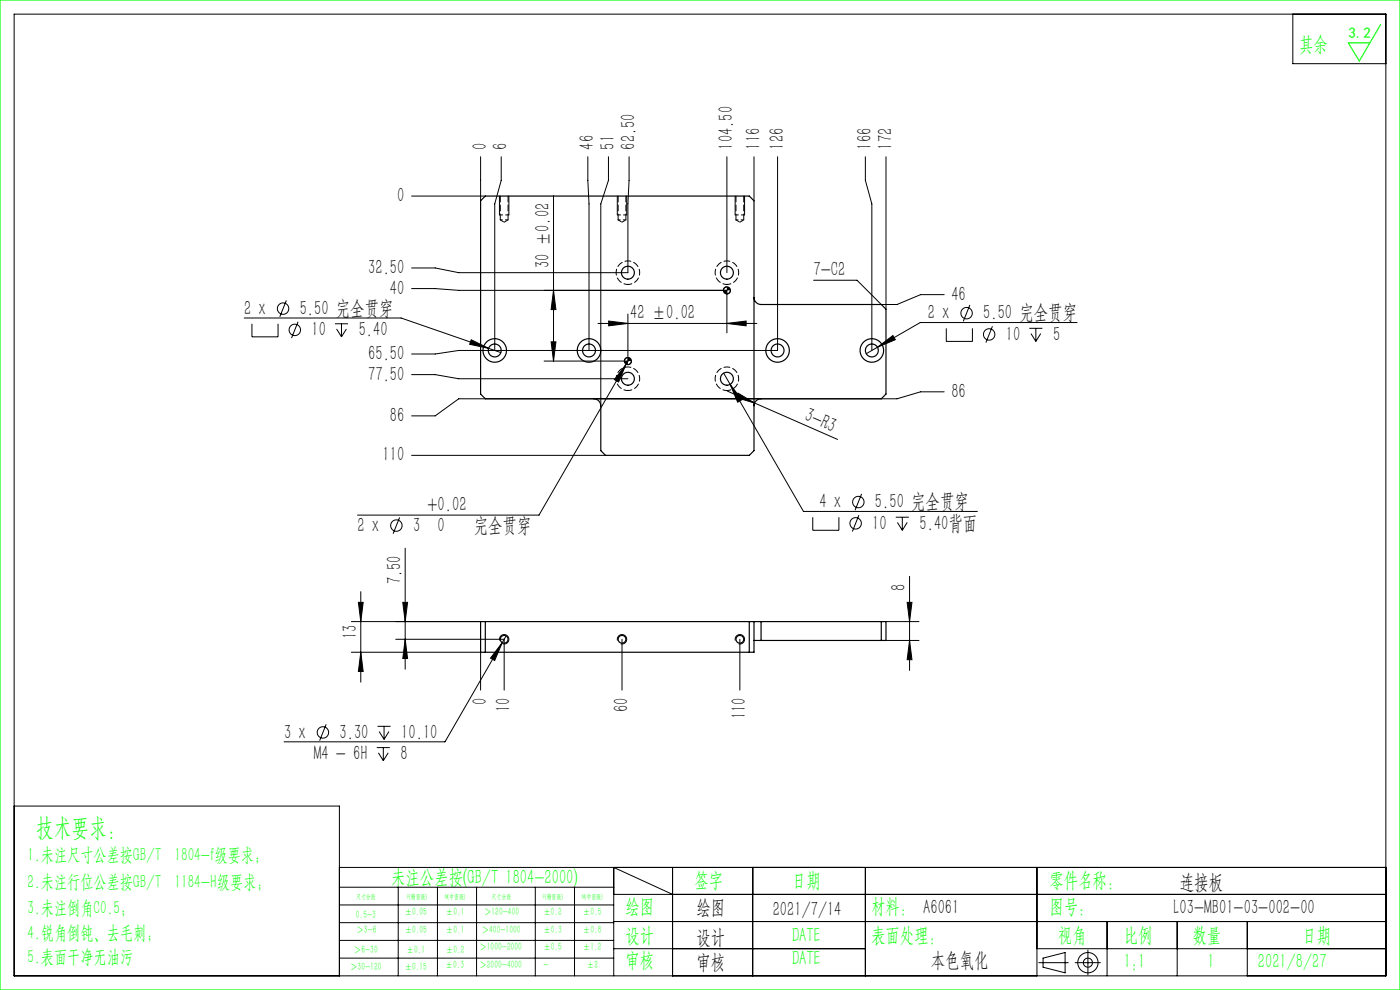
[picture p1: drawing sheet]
<svg xmlns="http://www.w3.org/2000/svg" width="297mm" height="210mm" viewBox="0 0 297 210" stroke-linecap="round" stroke-linejoin="round" font-family="sans-serif">
<g fill="none" stroke="#000" stroke-width=".21">
<path d="M3 3h291v204h-291zM274.3 3v10.5h19.7M102 33.3v9.3M106.3 33.3v5l-1.3 5v31M124.7 33.3v5l.3 5v31M129.1 33.3v5l-1.6 5v42.8M133.5 33.3v5l-.3 5v14.5h-35.9l-5-1h-5M154.2 33.3v24.5M160 33.3v9.3M165 33.3v41h-67.7l-5 .8h-5M183.6 33.3v5l1.4 5v31M188 33.3v32.3"/>
<path d="M87.3 41.6h15.7M106 41.6v4M108 41.6v4M117.4 41.5v35.1M131 41.6v4M133 41.6v4M156 41.6v4M158 41.6v4M172.6 59.4h9.2l5.2 5.2h3.3l5-2.1h5M51.8 67.5h33.3l21.2 7.3M53.4 68.7v2.8h5.6v-2.8M60.7 63.7l-1.3 3.5"/>
<path d="M63.2 68.2l-1.4 3.5M71.1 68.7h2.7M71.4 69.8l1 1.7M72.4 68.7v2.8M73.5 69.8l-1.1 1.7M87.3 61.2h5l5 .4h56.9v9M87.3 79.5h5l5 .8h35.9M100 72.1l3.7 1.8-4.1-.9zM116.9 72.5h1l-.5 4.1zM117.4 61.6l.5 4.1h-1zM126.9 68.6h33.7M129.1 68.1l4.1 .5-4.1 .5z"/>
<path d="M132.8 77.2l-1.6 3.8-.8-.5zM132.8 77.2l-18.5 32.1h-38.5M133.2 66.6v10h-17.8M133.2 75.8a.75 .75 0 0 0-.7 .8M133.6 75.9l-.8 1.3M134 76.6a.75 .75 0 0 1-.8 .7M153.5 79.2l17 29.3h36.8M154.2 68.6l4.1-.5v1zM154.2 60.8a.75 .75 0 0 0-.7 .8M155 61.6a.75 .75 0 0 1-.8 .7M186.1 73.7l3.3-2.5 .5 .9zM200.7 69.6v2.8h5.6v-2.8"/>
<path d="M205.7 64.7l-1.3 3.5M210.5 69.2l-1.3 3.5M218.4 69.6h2.7M218.7 70.8l1 1.6M219.7 69.6v2.8M220.8 70.8l-1.1 1.6M228.5 68.4h-33.3l-11.4 6.6M87.3 96.6h41.2M154.3 82.9l5.8 2.6M154.9 81.5l2.5 3.3-.9 .5zM156.5 83.4l3.6 2.1-4-1.2zM160.1 85.5l17.6 7.7"/>
<path d="M200.3 83.1h-5l-5 1.5h-93l-5 3.6h-5M84.8 109.8l-1.4 3.4M86 116.3v25.7M172.4 109.7v2.8h5.6v-2.8M182.2 109.3l-1.4 3.4M182.8 104.8l-1.4 3.4M190 109.7h2.8M190.4 110.8l1 1.7M191.4 109.7v2.8M192.5 110.8l-1.1 1.7M74.5 138.4h27.5v8M74.5 131.9h27.5"/>
<path d="M76 127.8h1l-.5 4.1zM76.5 125.5v19.2M76.5 138.4l.5 4h-1zM84 135.6h23v10.8M85.4 127.8h1.1l-.5 4.1zM86 135.6l.5 4.1h-1.1zM106 135.9a1 1 0 0 1 .9-1.3 1 1 0 0 1 1.1 1.1 1 1 0 0 1-1.3 .9M106.5 136.3l-1.6 3.8-.8-.5zM107.4 134.9l-13 22.5h-34.1M131 135.9a1 1 0 0 1 .9-1.3 1 1 0 0 1 1.1 1.1 1 1 0 0 1-1.3 .9M132 135.6v10.8M156 135.9a1 1 0 0 1 .9-1.3 1 1 0 0 1 1.1 1.1 1 1 0 0 1-1.3 .9"/>
<path d="M157 135.6v10.8M188 131.9h7M188 135.9h7M192.4 127.8h1.1l-.5 4.1zM193 122.3v19.9M193 135.9l.5 4h-1.1zM69.2 153.6l-1.4 3.5M79.9 158.6h2.8M80.1 154.1h2.8M80.3 159.7l1 1.7M80.4 155.2l1.1 1.6M81.3 158.6v2.8"/>
<path d="M81.5 154.1v2.7M82.4 159.7l-1.1 1.7M82.5 155.2l-1 1.6M3 171h69v36M72 184h222M72 188.2h58.2M72 192h58.2M72 195.7h58.2M72 199.5h58.2M84.5 188.2v18.8M92.8 188.2v18.8M101.1 188.2v18.8"/>
<path d="M113.6 188.2v18.8M121.9 188.2v18.8M130.2 189.7h163.8M130.2 195.5h163.8M142.7 189.7l-12.5-5.7v23M142.7 184v23M159.7 184v23M183.6 184v23M220 184v23M234.9 195.5v11.5M249.7 195.5v11.5M264.6 195.5v11.5"/>
<path d="M72 203.2h58.2M130.2 201.2h53.4M220 201.2h74M220.4 204.2h6.2M221.3 203.2l4.7-1.1v4.3l-4.7-1.2zM228.1 204.2h5.3M230.8 201.5v5.3"/>
<circle cx="60.1" cy="65.5" r="1.21"/>
<circle cx="62.5" cy="70" r="1.21"/>
<circle cx="205.1" cy="66.4" r="1.21"/>
<circle cx="209.8" cy="70.9" r="1.21"/>
<circle cx="84.1" cy="111.5" r="1.21"/>
<circle cx="181.5" cy="111" r="1.21"/>
<circle cx="182.1" cy="106.5" r="1.21"/>
<circle cx="68.5" cy="155.4" r="1.21"/>
<circle cx="230.8" cy="204.2" r="2.15"/>
<circle cx="230.8" cy="204.2" r=".96"/>
</g>
<path d="M0 0h297v210h-297zM292.9 5.2l-4.5 7.7-2.4-3.8h4.6" fill="none" stroke="#0f0" stroke-width=".25"/>
<path d="M106 45.6h2M131 45.6h2M156 45.6h2" fill="none" stroke="#000" stroke-width=".21" stroke-dasharray="1.3 .6" stroke-dashoffset=".6"/>
<g fill="#000">
<path d="M156.5 83.4l3.6 2.1-4-1.2z"/>
<path d="M116.9 72.5h1l-.5 4.1zM117.4 61.6l.5 4.1h-1zM76.5 138.4l.5 4h-1zM76 127.8h1l-.5 4.1z"/>
<path d="M132.5 76.6a.75 .75 0 0 0 .7 .7v-.7zM133.2 75.8v.8h.8a.75 .75 0 0 0-.8-.8zM153.5 61.6a.75 .75 0 0 0 .7 .7v-.7zM154.2 60.8v.8h.8a.75 .75 0 0 0-.8-.8z"/>
<path d="M154.2 68.6l4.1-.5v1zM129.1 68.1l4.1 .5-4.1 .5z"/>
<path d="M154.9 81.5l1.6 3.8 .9-.5zM186.1 73.7l3.8-1.6-.5-.9zM100 72.1l-.4 .9 4.1 .9zM132.8 77.2l-2.4 3.3 .8 .5zM106.5 136.3l-2.4 3.3 .8 .5z"/>
<path d="M86 135.6l.5 4.1h-1.1zM85.4 127.8h1.1l-.5 4.1z"/>
<path d="M192.4 127.8h1.1l-.5 4.1zM193 135.9l.5 4h-1.1z"/>
</g>
<g fill="none" stroke="#000" stroke-width=".25">
<path d="M103 41.6h56l1 1v53l-1 1h-30.5l-1-1v-9.5a1.5 1.5 0 0 0-1.5-1.5h-23l-1-1v-41zM160 63.1a1.5 1.5 0 0 0 1.5 1.5h25.5l1 1v18l-1 1h-25.5a1.5 1.5 0 0 0-1.5 1.5M102 131.9h58v6.5h-58zM103 131.9v6.5M159 131.9v6.5M160 135.9h1.5M160 131.9h1.5M161.5 131.9h26.5v4h-26.5M161.5 131.9v4M187 131.9v4"/>
<circle cx="133.2" cy="57.8" r="1.37"/>
<circle cx="154.2" cy="57.8" r="1.37"/>
<circle cx="105" cy="74.3" r="1.38"/>
<circle cx="105" cy="74.3" r="2.5"/>
<circle cx="125" cy="74.3" r="1.38"/>
<circle cx="125" cy="74.3" r="2.5"/>
<circle cx="133.2" cy="76.6" r=".75"/>
<circle cx="154.2" cy="61.6" r=".75"/>
<circle cx="165" cy="74.3" r="1.37"/>
<circle cx="165" cy="74.3" r="2.5"/>
<circle cx="185" cy="74.3" r="1.38"/>
<circle cx="185" cy="74.3" r="2.5"/>
<circle cx="133.2" cy="80.3" r="1.37"/>
<circle cx="154.2" cy="80.3" r="1.37"/>
<circle cx="107" cy="135.6" r=".83"/>
<circle cx="132" cy="135.6" r=".83"/>
<circle cx="157" cy="135.6" r=".83"/>
</g>
<path d="M106.1 46.6h1.7M131.1 46.6h1.7M156.1 46.6h1.7" fill="none" stroke="#000" stroke-width=".21" stroke-dasharray="1.3 .6" stroke-dashoffset=".8"/>
<path d="M133.2 60.3a2.5 2.5 0 0 1-2.2-3.6 2.5 2.5 0 0 1 4.2-.4 2.5 2.5 0 0 1-1.5 4h-.5M154.2 60.3a2.5 2.5 0 0 1-2.2-3.6 2.5 2.5 0 0 1 4.2-.4 2.5 2.5 0 0 1-1.5 4h-.5M133.2 82.8a2.5 2.5 0 0 1-2.2-3.6 2.5 2.5 0 0 1 4.2-.4 2.5 2.5 0 0 1-1.5 4h-.5M154.2 82.8a2.5 2.5 0 0 1-2.2-3.6 2.5 2.5 0 0 1 4.2-.4 2.5 2.5 0 0 1-1.5 4h-.5" fill="none" stroke="#000" stroke-width=".21" stroke-dasharray="1.3 .6" stroke-dashoffset=".4"/>
<path d="M106.1 41.6v5M107.8 46.6v-5M131.1 41.6v5M132.8 46.6v-5M156.1 41.6v5M157.8 46.6v-5" fill="none" stroke="#000" stroke-width=".21" stroke-dasharray="1.3 .6"/>
<path d="M106.1 46.6l.9 .5M107 47.1l.8-.5M131.1 46.6l.9 .5M132 47.1l.8-.5M156.1 46.6l.9 .5M157 47.1l.8-.5" fill="none" stroke="#000" stroke-width=".21" stroke-dasharray="1.3 .6" stroke-dashoffset=".5"/>
<text font-size="5.4" fill="#0f0" x="7.7" y="177.2">技术要求：</text>
<g font-size="4.4" fill="#0f0">
<text x="275.6" y="10.8">其余</text>
<text x="83" y="187.5">未注公差按(GB/T 1804-2000)</text>
<text x="147.3" y="188">签字</text>
<text x="168" y="188">日期</text>
<text x="222.6" y="188">零件名称：</text>
<text x="132.7" y="193.6">绘图</text>
<text x="184.8" y="193.6">材料： A6061</text>
<text x="222.6" y="193.6">图号：</text>
<text x="132.7" y="199.8">设计</text>
<text x="168" y="199.8">DATE</text>
<text x="184.8" y="199.8">表面处理：</text>
<text x="224.4" y="199.8">视角</text>
<text x="238.4" y="199.8">比例</text>
<text x="253" y="199.8">数量</text>
<text x="276.3" y="199.8">日期</text>
<text x="132.7" y="205.1">审核</text>
<text x="168" y="204.6">DATE</text>
<text x="238.4" y="205.3">1:1</text>
<text x="256.2" y="205.3">1</text>
<text x="266.9" y="205.3">2021/8/27</text>
</g>
<g font-size="4.4">
<text x="103.2" y="31.7" transform="rotate(-90 103.2 31.7)">0</text>
<text x="107.6" y="31.7" transform="rotate(-90 107.6 31.7)">6</text>
<text x="126" y="31.7" transform="rotate(-90 126 31.7)">46</text>
<text x="130.4" y="31.7" transform="rotate(-90 130.4 31.7)">51</text>
<text x="134.7" y="31.7" transform="rotate(-90 134.7 31.7)">62.50</text>
<text x="155.5" y="31.7" transform="rotate(-90 155.5 31.7)">104.50</text>
<text x="161.2" y="31.7" transform="rotate(-90 161.2 31.7)">116</text>
<text x="166.3" y="31.7" transform="rotate(-90 166.3 31.7)">126</text>
<text x="184.9" y="31.7" transform="rotate(-90 184.9 31.7)">166</text>
<text x="189.3" y="31.7" transform="rotate(-90 189.3 31.7)">172</text>
<text x="84.3" y="42.9">0</text>
<text x="78.1" y="58.1">32.50</text>
<text x="116.6" y="56.8" transform="rotate(-90 116.6 56.8)">30 ±0.02</text>
<text x="172.6" y="58.6">7-C2</text>
<text x="82.7" y="62.5">40</text>
<text x="201.8" y="63.8">46</text>
<text x="51.8" y="66.8">2 x</text>
<text x="63.6" y="66.8">5.50 完全贯穿</text>
<text x="66.1" y="71.3">10</text>
<text x="76.1" y="71.3">5.40</text>
<text x="133.7" y="67.7">42 ±0.02</text>
<text x="196.8" y="67.7">2 x</text>
<text x="208.6" y="67.7">5.50 完全贯穿</text>
<text x="78.1" y="76.4">65.50</text>
<text x="213.4" y="72.3">10</text>
<text x="223.4" y="72.3">5</text>
<text x="78.1" y="80.8">77.50</text>
<text x="82.7" y="89.5">86</text>
<text x="170.4" y="89.1" transform="rotate(24 170.4 89.1)">3-R3</text>
<text x="201.8" y="84.4">86</text>
<text x="81.2" y="97.9">110</text>
<text x="173.8" y="107.8">4 x</text>
<text x="185.6" y="107.8">5.50 完全贯穿</text>
<text x="75.8" y="112.8">2 x</text>
<text x="87.6" y="112.8">3</text>
<text x="90.7" y="108.4">+0.02</text>
<text x="92.8" y="112.8">0</text>
<text x="100.5" y="112.8">完全贯穿</text>
<text x="185" y="112.3">10</text>
<text x="195.1" y="112.3">5.40背面</text>
<text x="85.1" y="123.9" transform="rotate(-90 85.1 123.9)">7.50</text>
<text x="192.1" y="125.3" transform="rotate(-90 192.1 125.3)">8</text>
<text x="75.7" y="135.6" transform="rotate(-90 75.7 135.6)">13</text>
<text x="103.2" y="149.5" transform="rotate(-90 103.2 149.5)">0</text>
<text x="108.2" y="151" transform="rotate(-90 108.2 151)">10</text>
<text x="133.2" y="151" transform="rotate(-90 133.2 151)">60</text>
<text x="158.2" y="152.5" transform="rotate(-90 158.2 152.5)">110</text>
<text x="60.3" y="156.7">3 x</text>
<text x="66.6" y="161.2">M4 - 6H</text>
<text x="72" y="156.7">3.30</text>
<text x="85" y="161.2">8</text>
<text x="85.1" y="156.7">10.10</text>
<text x="250.3" y="188.6">连接板</text>
<text x="147.8" y="194">绘图</text>
<text x="163.9" y="194.3">2021/7/14</text>
<text x="249" y="194">L03-MB01-03-002-00</text>
<text x="147.8" y="200.2">设计</text>
<text x="147.8" y="205.5">审核</text>
<text x="197.5" y="205">本色氧化</text>
</g>
<g font-size="4" fill="#0f0">
<text x="5.9" y="182.6">1.未注尺寸公差按GB/T 1804-f级要求；</text>
<text x="5.9" y="188.4">2.未注行位公差按GB/T 1184-H级要求；</text>
<text x="5.9" y="193.9">3.未注倒角C0.5；</text>
<text x="5.9" y="199.2">4.锐角倒钝、去毛刺；</text>
<text x="5.9" y="204.2">5.表面干净无油污</text>
</g>
<text font-size="3.2" fill="#0f0" x="286.1" y="8">3.2</text>
<g font-size="2.3" fill="#0f0">
<text x="75.5" y="194.7">0.5-3</text>
<text x="75.6" y="198">＞3-6</text>
<text x="85.9" y="194.2">±0.05</text>
<text x="85.9" y="198">±0.05</text>
<text x="94.6" y="194.2">±0.1</text>
<text x="94.6" y="198">±0.1</text>
<text x="102.2" y="198">＞400-1000</text>
<text x="102.7" y="194.2">＞120-400</text>
<text x="115.3" y="194.2">±0.2</text>
<text x="115.3" y="198">±0.3</text>
<text x="123.7" y="194.2">±0.5</text>
<text x="123.7" y="198">±0.8</text>
<text x="75.1" y="202.2">＞6-30</text>
<text x="86.3" y="202.2">±0.1</text>
<text x="94.6" y="202.2">±0.2</text>
<text x="101.7" y="201.6">＞1000-2000</text>
<text x="115.3" y="201.6">±0.5</text>
<text x="123.7" y="201.6">±1.2</text>
<text x="74.3" y="205.8">＞30-120</text>
<text x="85.9" y="205.8">±0.15</text>
<text x="94.5" y="205.4">±0.3</text>
<text x="101.7" y="205.4">＞2000-4000</text>
<text x="115.3" y="205.4">-</text>
<text x="124.5" y="205.4">±2</text>
</g>
<g font-size="1.5" fill="#0f0">
<text x="75.5" y="190.6">尺寸分段</text>
<text x="86.4" y="190.6">F(精密级)</text>
<text x="94.4" y="190.6">M(中密级)</text>
<text x="104.3" y="190.6">尺寸分段</text>
<text x="115.2" y="190.6">F(精密级)</text>
<text x="123.5" y="190.6">M(中密级)</text>
</g>
</svg>
